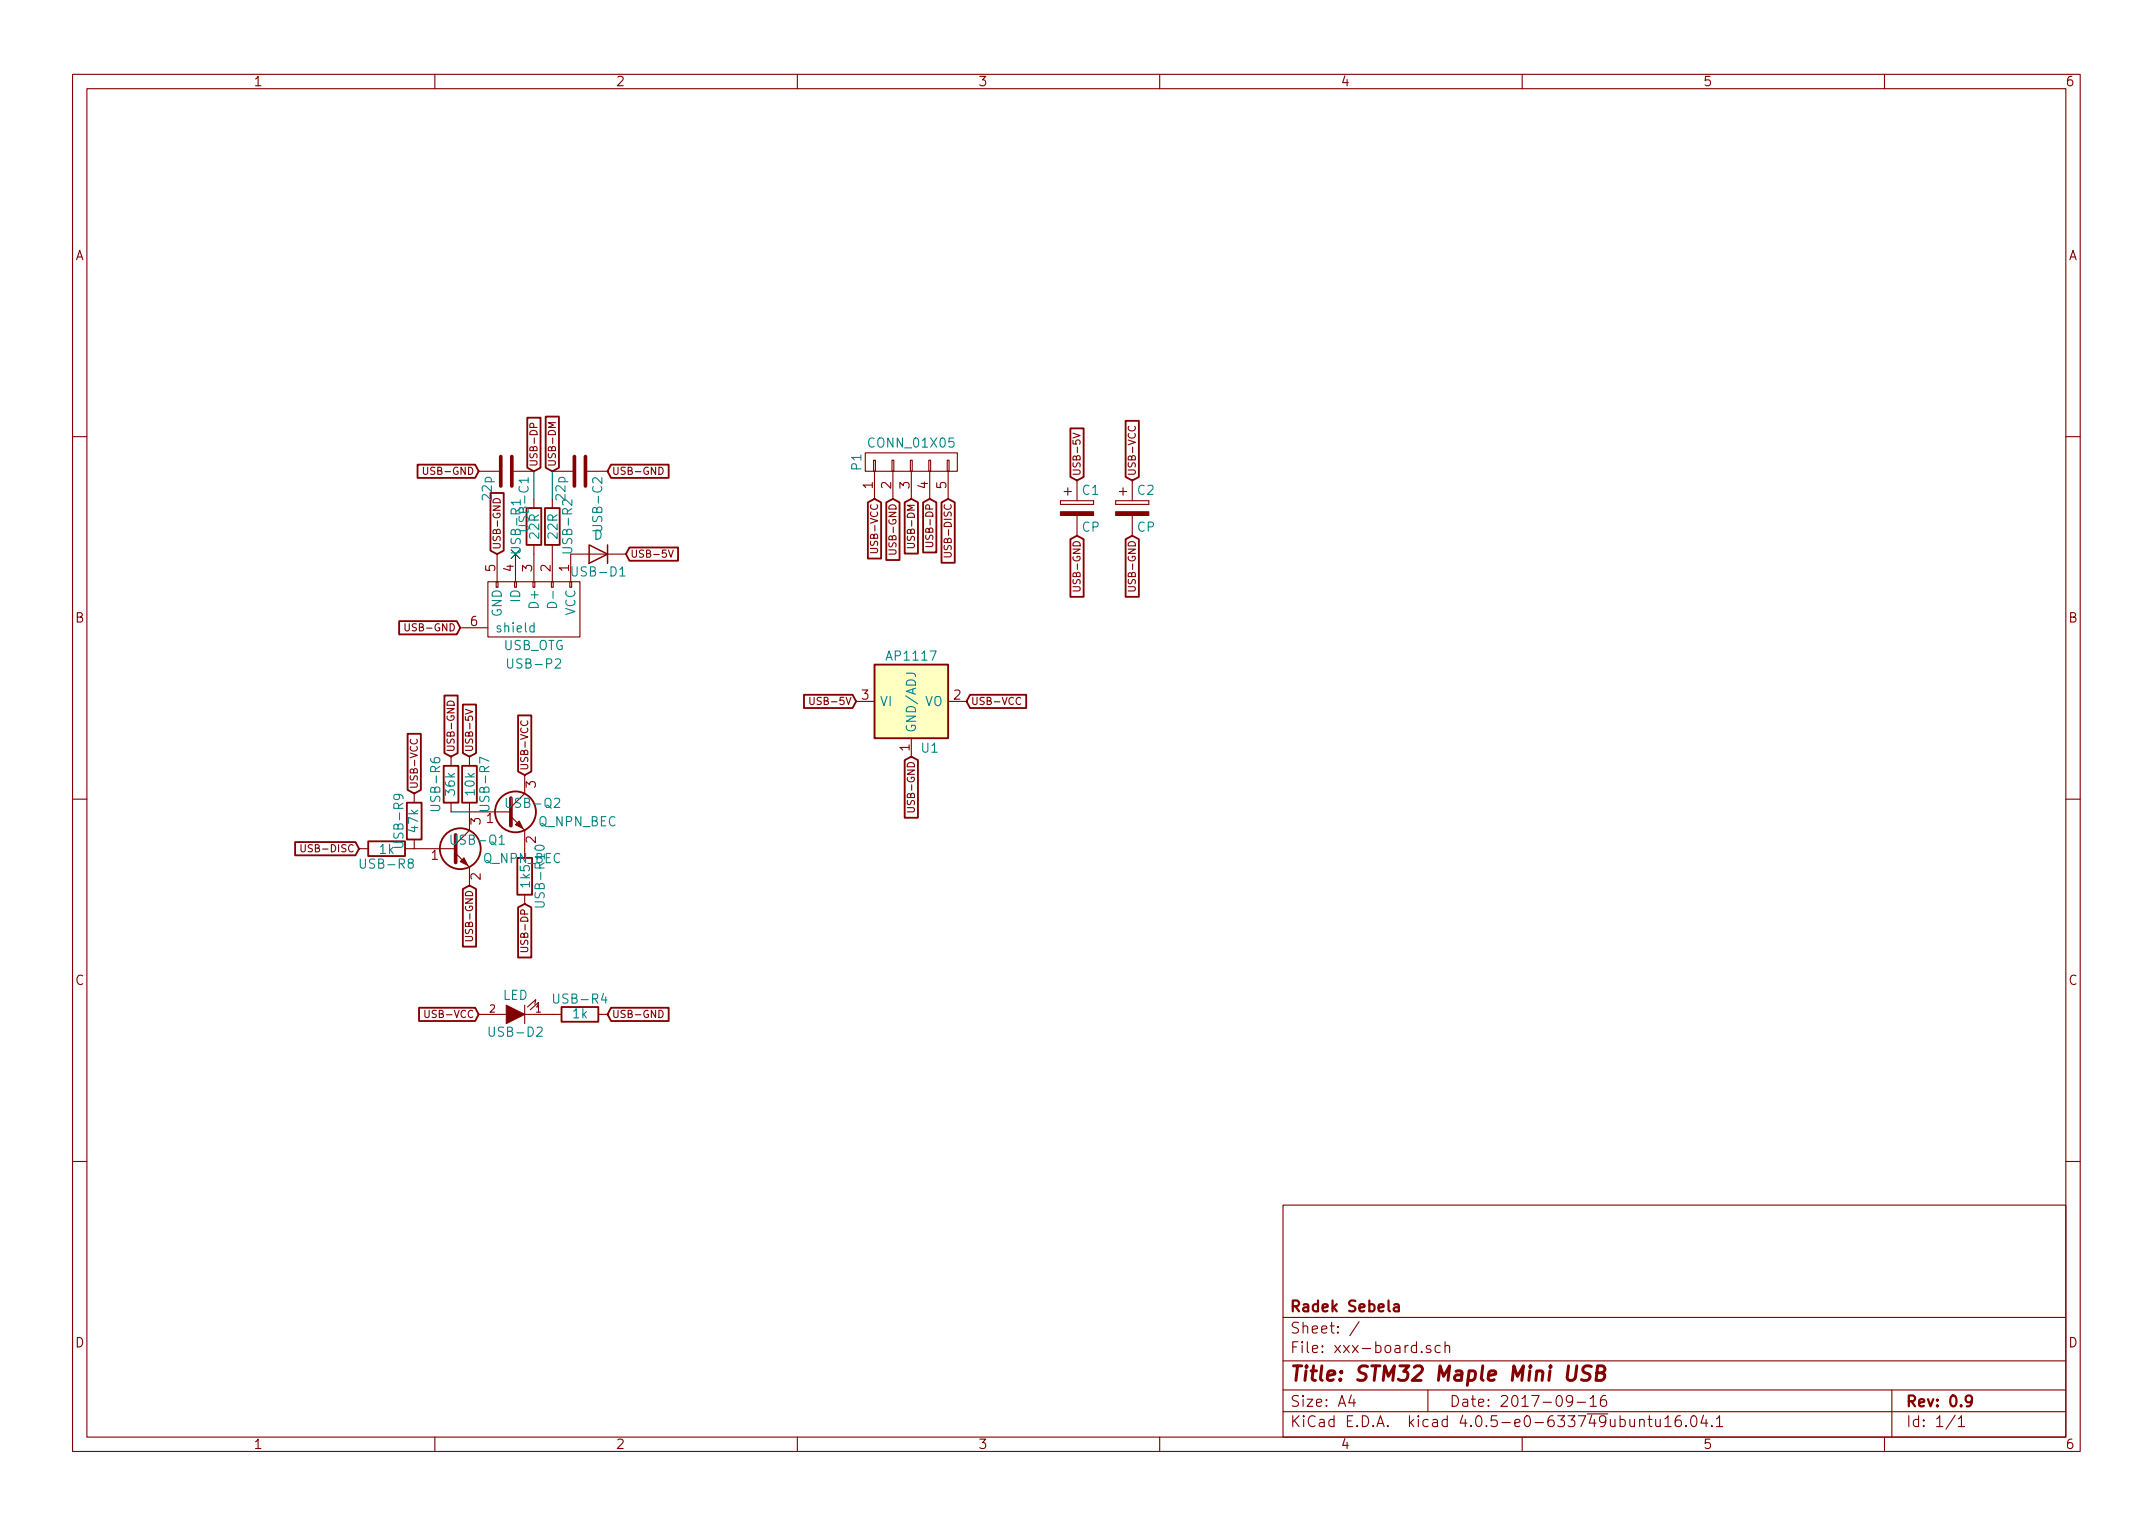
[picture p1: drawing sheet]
EESchema Schematic File Version 2
LIBS:xxx-board-rescue
LIBS:power
LIBS:device
LIBS:transistors
LIBS:conn
LIBS:linear
LIBS:regul
LIBS:74xx
LIBS:cmos4000
LIBS:adc-dac
LIBS:memory
LIBS:xilinx
LIBS:microcontrollers
LIBS:dsp
LIBS:microchip
LIBS:analog_switches
LIBS:motorola
LIBS:texas
LIBS:intel
LIBS:audio
LIBS:interface
LIBS:digital-audio
LIBS:philips
LIBS:display
LIBS:cypress
LIBS:siliconi
LIBS:opto
LIBS:atmel
LIBS:contrib
LIBS:valves
LIBS:maxim-ic
LIBS:xxx-board-cache
EELAYER 25 0
EELAYER END
$Descr A4 11693 8268
encoding utf-8
Sheet 1 1
Title "STM32 Maple Mini USB"
Date "2017-09-16"
Rev "0.9"
Comp "Radek Sebela"
Comment1 ""
Comment2 ""
Comment3 ""
Comment4 ""
$EndDescr
$Comp
L USB_OTG-RESCUE-xxx-board USB-P2
U 1 1
P 2900 3300
F 0 "USB-P2" H 2900 3600 50  0000 C CNN
F 1 "USB_OTG" H 2900 3500 50  0000 C CNN
F 2 "Connect:USB_Micro-B" V 2850 3200 50  0001 C CNN
F 3 "" V 2850 3200 50  0000 C CNN
	1    2900 3300
	-1   0    0    1   
$EndComp
Text GLabel 2700 3000 1    39   Input ~ 0
USB-GND
Text GLabel 3400 3000 2    39   Input ~ 0
USB-5V
NoConn ~ 2800 3000
Text GLabel 2500 3400 0    39   Input ~ 0
USB-GND
$Comp
L R USB-R4
U 1 1
P 3150 5500
F 0 "USB-R4" V 3230 5500 50  0000 C CNN
F 1 "1k" V 3150 5500 50  0000 C CNN
F 2 "Resistors_SMD:R_0805" V 3080 5500 50  0001 C CNN
F 3 "" H 3150 5500 50  0000 C CNN
	1    3150 5500
	0    -1   -1   0   
$EndComp
$Comp
L LED-RESCUE-xxx-board USB-D2
U 1 1
P 2800 5500
F 0 "USB-D2" H 2800 5600 50  0000 C CNN
F 1 "LED" H 2800 5400 50  0000 C CNN
F 2 "LEDs:LED_0805" H 2800 5500 50  0001 C CNN
F 3 "" H 2800 5500 50  0000 C CNN
	1    2800 5500
	-1   0    0    1   
$EndComp
Text GLabel 3300 5500 2    39   Input ~ 0
USB-GND
$Comp
L R USB-R1
U 1 1
P 2900 2850
F 0 "USB-R1" V 2800 2850 50  0000 C CNN
F 1 "22R" V 2900 2850 50  0000 C CNN
F 2 "Resistors_SMD:R_0805" V 2830 2850 50  0001 C CNN
F 3 "" H 2900 2850 50  0000 C CNN
	1    2900 2850
	1    0    0    -1  
$EndComp
$Comp
L R USB-R2
U 1 1
P 3000 2850
F 0 "USB-R2" V 3080 2850 50  0000 C CNN
F 1 "22R" V 3000 2850 50  0000 C CNN
F 2 "Resistors_SMD:R_0805" V 2930 2850 50  0001 C CNN
F 3 "" H 3000 2850 50  0000 C CNN
	1    3000 2850
	1    0    0    -1  
$EndComp
$Comp
L C USB-C2
U 1 1
P 3150 2550
F 0 "USB-C2" H 3175 2650 50  0000 L CNN
F 1 "22p" H 3175 2450 50  0000 L CNN
F 2 "Capacitors_SMD:C_0805" H 3188 2400 50  0001 C CNN
F 3 "" H 3150 2550 50  0000 C CNN
	1    3150 2550
	0    1    1    0   
$EndComp
$Comp
L C USB-C1
U 1 1
P 2750 2550
F 0 "USB-C1" H 2775 2650 50  0000 L CNN
F 1 "22p" H 2775 2450 50  0000 L CNN
F 2 "Capacitors_SMD:C_0805" H 2788 2400 50  0001 C CNN
F 3 "" H 2750 2550 50  0000 C CNN
	1    2750 2550
	0    1    1    0   
$EndComp
Text GLabel 2600 2550 0    39   Input ~ 0
USB-GND
Text GLabel 3300 2550 2    39   Input ~ 0
USB-GND
Text GLabel 2900 2550 1    39   Input ~ 0
USB-DP
Text GLabel 3000 2550 1    39   Input ~ 0
USB-DM
$Comp
L R USB-R8
U 1 1
P 2100 4600
F 0 "USB-R8" V 2180 4600 50  0000 C CNN
F 1 "1k" V 2100 4600 50  0000 C CNN
F 2 "Resistors_SMD:R_0805" V 2030 4600 50  0001 C CNN
F 3 "" H 2100 4600 50  0000 C CNN
	1    2100 4600
	0    1    1    0   
$EndComp
$Comp
L R USB-R9
U 1 1
P 2250 4450
F 0 "USB-R9" V 2330 4450 50  0000 C CNN
F 1 "47k" V 2250 4450 50  0000 C CNN
F 2 "Resistors_SMD:R_0805" V 2180 4450 50  0001 C CNN
F 3 "" H 2250 4450 50  0000 C CNN
	1    2250 4450
	-1   0    0    1   
$EndComp
$Comp
L R USB-R7
U 1 1
P 2550 4250
F 0 "USB-R7" V 2630 4250 50  0000 C CNN
F 1 "10k" V 2550 4250 50  0000 C CNN
F 2 "Resistors_SMD:R_0805" V 2480 4250 50  0001 C CNN
F 3 "" H 2550 4250 50  0000 C CNN
	1    2550 4250
	1    0    0    -1  
$EndComp
$Comp
L R USB-R6
U 1 1
P 2450 4250
F 0 "USB-R6" V 2530 4250 50  0000 C CNN
F 1 "36k" V 2450 4250 50  0000 C CNN
F 2 "Resistors_SMD:R_0805" V 2380 4250 50  0001 C CNN
F 3 "" H 2450 4250 50  0000 C CNN
	1    2450 4250
	-1   0    0    1   
$EndComp
$Comp
L R USB-R10
U 1 1
P 2850 4750
F 0 "USB-R10" V 2930 4750 50  0000 C CNN
F 1 "1k5" V 2850 4750 50  0000 C CNN
F 2 "Resistors_SMD:R_0805" V 2780 4750 50  0001 C CNN
F 3 "" H 2850 4750 50  0000 C CNN
	1    2850 4750
	1    0    0    -1  
$EndComp
Text GLabel 2450 4100 1    39   Input ~ 0
USB-GND
Text GLabel 2550 4100 1    39   Input ~ 0
USB-5V
Text GLabel 1950 4600 0    39   Input ~ 0
USB-DISC
Text GLabel 2250 4300 1    39   Input ~ 0
USB-VCC
Text GLabel 2550 4800 3    39   Input ~ 0
USB-GND
Text GLabel 2850 4900 3    39   Input ~ 0
USB-DP
Text GLabel 2850 4200 1    39   Input ~ 0
USB-VCC
$Comp
L D USB-D1
U 1 1
P 3250 3000
F 0 "USB-D1" H 3250 3100 50  0000 C CNN
F 1 "D" H 3250 2900 50  0000 C CNN
F 2 "Diodes_SMD:SMA_Standard" H 3250 3000 50  0001 C CNN
F 3 "" H 3250 3000 50  0000 C CNN
	1    3250 3000
	-1   0    0    1   
$EndComp
$Comp
L Q_NPN_BEC USB-Q2
U 1 1
P 2750 4400
F 0 "USB-Q2" H 3050 4450 50  0000 R CNN
F 1 "Q_NPN_BEC" H 3350 4350 50  0000 R CNN
F 2 "TO_SOT_Packages_SMD:SOT-23" H 2950 4500 50  0001 C CNN
F 3 "" H 2750 4400 50  0000 C CNN
	1    2750 4400
	1    0    0    -1  
$EndComp
$Comp
L Q_NPN_BEC USB-Q1
U 1 1
P 2450 4600
F 0 "USB-Q1" H 2750 4650 50  0000 R CNN
F 1 "Q_NPN_BEC" H 3050 4550 50  0000 R CNN
F 2 "TO_SOT_Packages_SMD:SOT-23" H 2650 4700 50  0001 C CNN
F 3 "" H 2450 4600 50  0000 C CNN
	1    2450 4600
	1    0    0    -1  
$EndComp
Wire Wire Line
	3000 2700 3000 2550
Wire Wire Line
	2900 2700 2900 2550
Wire Wire Line
	2450 4400 2550 4400
$Comp
L CONN_01X05 P1
U 1 1
P 4950 2500
F 0 "P1" H 4950 2800 50  0000 C CNN
F 1 "CONN_01X05" V 5050 2500 50  0000 C CNN
F 2 "Pin_Headers:Pin_Header_Straight_1x05_Pitch2.54mm" H 4950 2500 50  0001 C CNN
F 3 "" H 4950 2500 50  0000 C CNN
	1    4950 2500
	0    -1   -1   0   
$EndComp
Text GLabel 4850 2700 3    39   Input ~ 0
USB-GND
Text GLabel 4950 2700 3    39   Input ~ 0
USB-DM
Text GLabel 5050 2700 3    39   Input ~ 0
USB-DP
Text GLabel 5150 2700 3    39   Input ~ 0
USB-DISC
$Comp
L AP1117 U1
U 1 1
P 4950 3800
F 0 "U1" H 5050 3550 50  0000 C CNN
F 1 "AP1117" H 4950 4050 50  0000 C CNN
F 2 "TO_SOT_Packages_SMD:SOT-223" H 4950 3450 50  0001 C CNN
F 3 "" H 5050 3550 50  0000 C CNN
	1    4950 3800
	1    0    0    -1  
$EndComp
Text GLabel 4650 3800 0    39   Input ~ 0
USB-5V
Text GLabel 5250 3800 2    39   Input ~ 0
USB-VCC
Text GLabel 4750 2700 3    39   Input ~ 0
USB-VCC
$Comp
L CP C1
U 1 1
P 5850 2750
F 0 "C1" H 5875 2850 50  0000 L CNN
F 1 "CP" H 5875 2650 50  0000 L CNN
F 2 "SMD_Packages:SMD-1210_Pol" H 5888 2600 50  0001 C CNN
F 3 "" H 5850 2750 50  0000 C CNN
	1    5850 2750
	1    0    0    -1  
$EndComp
$Comp
L CP C2
U 1 1
P 6150 2750
F 0 "C2" H 6175 2850 50  0000 L CNN
F 1 "CP" H 6175 2650 50  0000 L CNN
F 2 "SMD_Packages:SMD-1210_Pol" H 6188 2600 50  0001 C CNN
F 3 "" H 6150 2750 50  0000 C CNN
	1    6150 2750
	1    0    0    -1  
$EndComp
Text GLabel 5850 2900 3    39   Input ~ 0
USB-GND
Text GLabel 6150 2900 3    39   Input ~ 0
USB-GND
Text GLabel 5850 2600 1    39   Input ~ 0
USB-5V
Text GLabel 6150 2600 1    39   Input ~ 0
USB-VCC
Text GLabel 2600 5500 0    39   Input ~ 0
USB-VCC
Text GLabel 4950 4100 3    39   Input ~ 0
USB-GND
$EndSCHEMATC
